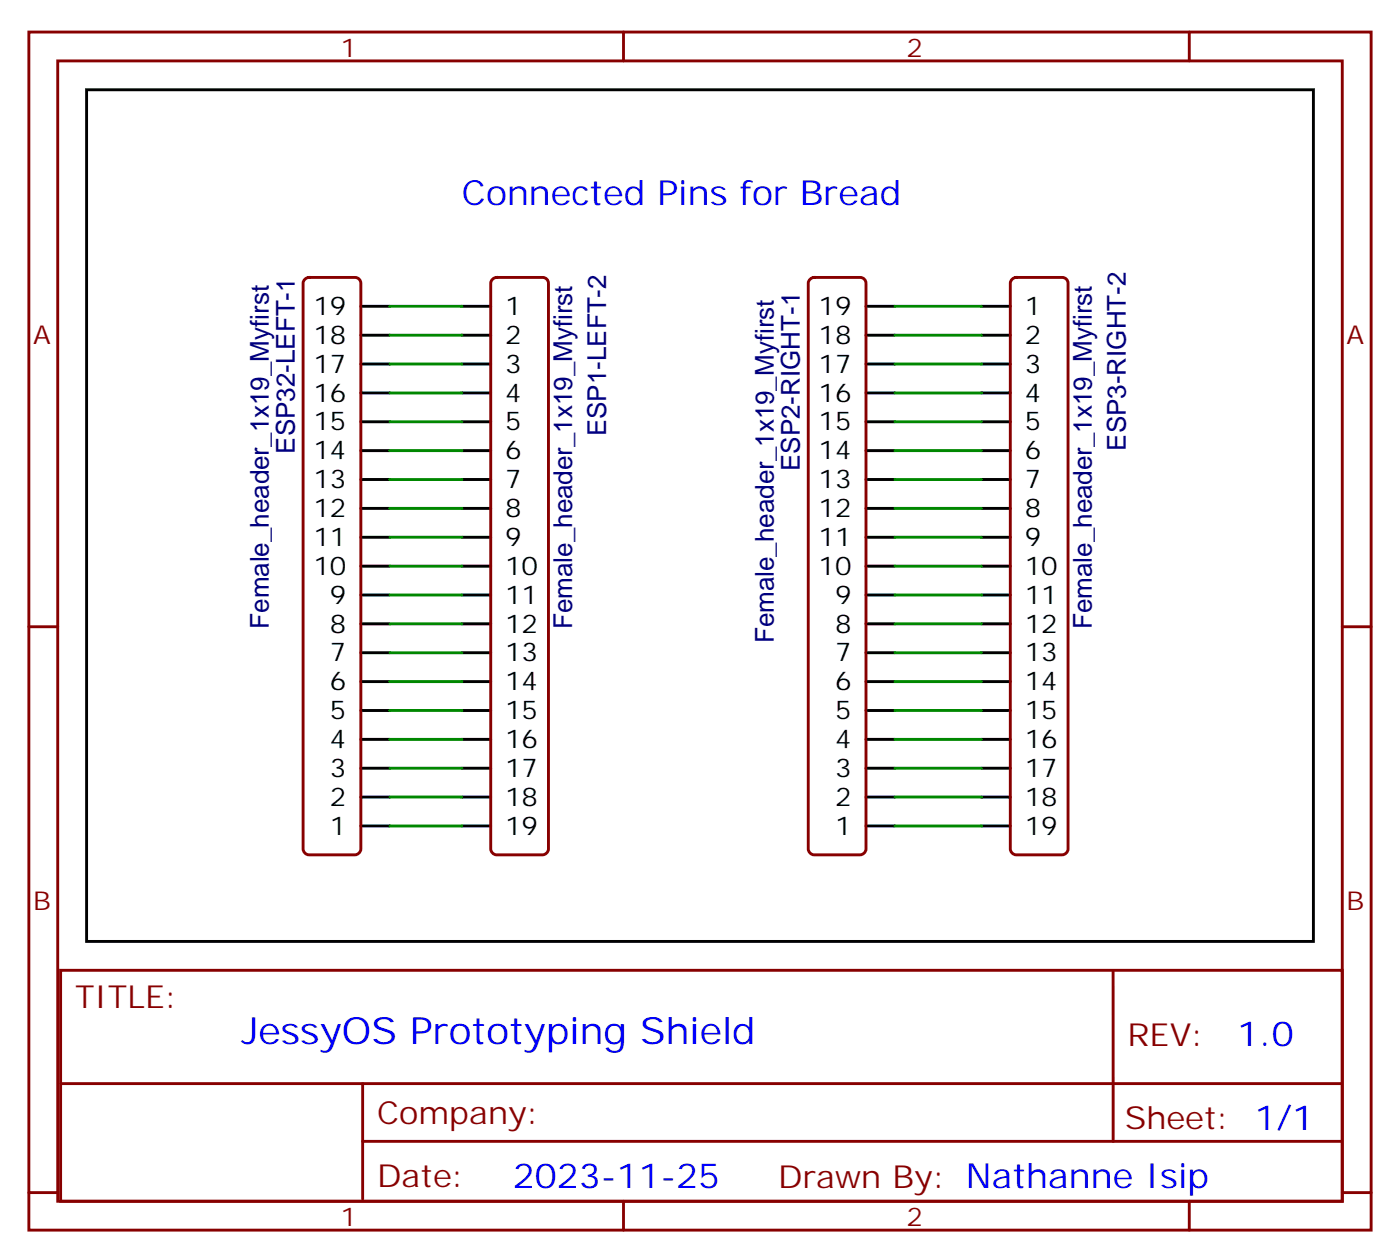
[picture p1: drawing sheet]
<svg xmlns="http://www.w3.org/2000/svg" width="171mm" height="154mm" viewBox="0 0 171 154" stroke-linecap="round" stroke-linejoin="round" font-family="sans-serif">
<g fill="none" stroke="#870000" stroke-width=".35">
<path d="M3.5 3.9h164.1v146.4h-164.1zM7.1 7.4h156.9v139.4h-156.9zM76.2 3.9v3.5M145.3 3.9v3.5M37.3 34.1l.4-.2h5.7a.71 .71 0 0 1 .7 .7v69.2a.76 .76 0 0 1-.7 .7h-5.7a.76 .76 0 0 1-.7-.7v-69.2zM60.2 34.1l.5-.2h5.6a.71 .71 0 0 1 .7 .7v69.2a.76 .76 0 0 1-.7 .7h-5.6a.76 .76 0 0 1-.7-.7v-69.2zM99 34.1l.5-.2h5.6a.71 .71 0 0 1 .7 .7v69.2a.76 .76 0 0 1-.7 .7h-5.6a.76 .76 0 0 1-.7-.7v-69.2zM123.7 34.1l.5-.2h5.6a.71 .71 0 0 1 .7 .7v69.2a.76 .76 0 0 1-.7 .7h-5.6a.76 .76 0 0 1-.7-.7v-69.2zM3.5 76.6h3.6M164 76.6h3.6M7.4 118.6h156.6v28.2h-156.6zM136 118.6v20.9"/>
<path d="M7.4 132.4h156.5M44.3 139.5h119.6M44.3 132.4v14.1M3.5 145.7h3.6M76.2 146.8v3.5M145.3 146.8v3.5M164 145.7h3.6"/>
</g>
<g fill="none" stroke="#000" stroke-width=".35">
<path d="M10.6 11h149.9v104h-149.9zM44.1 37.4h3.5M56.4 37.4h3.6M105.8 37.4h3.6M119.9 37.4h3.6M44.1 41h3.5M44.1 44.5h3.5M44.1 48h3.5M44.1 51.5h3.5M44.1 55.1h3.5M44.1 58.6h3.5M56.4 41h3.6"/>
<path d="M56.4 44.5h3.6M56.4 48h3.6M56.4 51.5h3.6M56.4 55.1h3.6M56.4 58.6h3.6M105.8 41h3.6M105.8 44.5h3.6M105.8 48h3.6M105.8 51.5h3.6M105.8 55.1h3.6M105.8 58.6h3.6M119.9 41h3.6"/>
<path d="M119.9 44.5h3.6M119.9 48h3.6M119.9 51.5h3.6M119.9 55.1h3.6M119.9 58.6h3.6M44.1 62.1h3.5M44.1 65.7h3.5M44.1 69.2h3.5M44.1 72.7h3.5M44.1 76.2h3.5M44.1 79.8h3.5M56.4 62.1h3.6"/>
<path d="M56.4 65.7h3.6M56.4 69.2h3.6M56.4 72.7h3.6M56.4 76.2h3.6M56.4 79.8h3.6M105.8 62.1h3.6M105.8 65.7h3.6M105.8 69.2h3.6M105.8 72.7h3.6M105.8 76.2h3.6M105.8 79.8h3.6M119.9 62.1h3.6"/>
<path d="M119.9 65.7h3.6M119.9 69.2h3.6M119.9 72.7h3.6M119.9 76.2h3.6M119.9 79.8h3.6M44.1 83.3h3.5M44.1 86.8h3.5M44.1 90.3h3.5M44.1 93.9h3.5M44.1 97.4h3.5M56.4 83.3h3.6M56.4 86.8h3.6"/>
<path d="M56.4 90.3h3.6M56.4 93.9h3.6M56.4 97.4h3.6M105.8 83.3h3.6M105.8 86.8h3.6M105.8 90.3h3.6M105.8 93.9h3.6M105.8 97.4h3.6M119.9 83.3h3.6M119.9 86.8h3.6M119.9 90.3h3.6M119.9 93.9h3.6"/>
<path d="M119.9 97.4h3.6M44.1 100.9h3.5M56.4 100.9h3.6M105.8 100.9h3.6M119.9 100.9h3.6"/>
</g>
<g fill="none" stroke="#008700" stroke-width=".35">
<path d="M47.6 37.4h8.8M109.4 37.4h10.5M47.6 58.6h8.8M47.6 55.1h8.8M47.6 51.5h8.8M47.6 48h8.8M47.6 44.5h8.8M47.6 41h8.8M109.4 58.6h10.5M109.4 55.1h10.5M109.4 51.5h10.5M109.4 48h10.5"/>
<path d="M109.4 44.5h10.5M109.4 41h10.5M47.6 79.8h8.8M47.6 76.2h8.8M47.6 72.7h8.8M47.6 69.2h8.8M47.6 65.7h8.8M47.6 62.1h8.8M109.4 79.8h10.5M109.4 76.2h10.5M109.4 72.7h10.5M109.4 69.2h10.5"/>
<path d="M109.4 65.7h10.5M109.4 62.1h10.5M47.6 97.4h8.8M47.6 93.9h8.8M47.6 90.3h8.8M47.6 86.8h8.8M47.6 83.3h8.8M109.4 97.4h10.5M109.4 93.9h10.5M109.4 90.3h10.5M109.4 86.8h10.5M109.4 83.3h10.5"/>
<path d="M47.6 100.9h8.8M109.4 100.9h10.5"/>
</g>
<text font-size="4.6" fill="#00f" x="29.5" y="127.6">JessyOS Prototyping Shield</text>
<g font-size="4.2" fill="#00f">
<text x="56.4" y="25.1">Connected Pins for Bread</text>
<text x="151.2" y="127.8">1.0</text>
<text x="62.7" y="145.2">2023-11-25</text>
</g>
<g font-size="3.9" fill="#800">
<text x="9.2" y="123.2">TITLE:</text>
<text x="137.8" y="127.8">REV:</text>
<text x="46.1" y="137.4">Company:</text>
<text x="137.4" y="138">Sheet: 1/1</text>
<text x="46.1" y="145">Date:</text>
<text x="95.1" y="145.1">Drawn By: Nathanne Isip</text>
</g>
<g font-size="3.2" fill="#800">
<text x="41.6" y="6.9">1</text>
<text x="110.8" y="6.9">2</text>
<text x="4.1" y="42">A</text>
<text x="164.6" y="42">A</text>
<text x="4.1" y="111.2">B</text>
<text x="164.6" y="111.2">B</text>
<text x="41.6" y="149.8">1</text>
<text x="110.8" y="149.8">2</text>
</g>
<g font-size="3.2">
<text x="38.3" y="38.5">19</text>
<text x="61.7" y="38.5">1</text>
<text x="100" y="38.5">19</text>
<text x="125.2" y="38.5">1</text>
<text x="38.3" y="42">18</text>
<text x="38.3" y="45.5">17</text>
<text x="61.7" y="45.5">3</text>
<text x="61.7" y="42">2</text>
<text x="100" y="42">18</text>
<text x="100" y="45.5">17</text>
<text x="125.2" y="45.5">3</text>
<text x="125.2" y="42">2</text>
<text x="38.3" y="49.1">16</text>
<text x="38.3" y="52.6">15</text>
<text x="61.7" y="52.6">5</text>
<text x="61.7" y="49.1">4</text>
<text x="100" y="49.1">16</text>
<text x="100" y="52.6">15</text>
<text x="125.2" y="52.6">5</text>
<text x="125.2" y="49.1">4</text>
<text x="38.3" y="56.1">14</text>
<text x="38.3" y="59.7">13</text>
<text x="61.7" y="59.7">7</text>
<text x="61.7" y="56.1">6</text>
<text x="100" y="56.1">14</text>
<text x="100" y="59.7">13</text>
<text x="125.2" y="59.7">7</text>
<text x="125.2" y="56.1">6</text>
<text x="38.3" y="63.2">12</text>
<text x="61.7" y="63.2">8</text>
<text x="100" y="63.2">12</text>
<text x="125.2" y="63.2">8</text>
<text x="38.3" y="66.7">11</text>
<text x="38.3" y="70.2">10</text>
<text x="61.7" y="70.2">10</text>
<text x="61.7" y="66.7">9</text>
<text x="100" y="66.7">11</text>
<text x="100" y="70.2">10</text>
<text x="125.2" y="70.2">10</text>
<text x="125.2" y="66.7">9</text>
<text x="40.3" y="73.8">9</text>
<text x="40.3" y="77.3">8</text>
<text x="61.7" y="77.3">12</text>
<text x="61.7" y="73.8">11</text>
<text x="102.1" y="73.8">9</text>
<text x="102.1" y="77.3">8</text>
<text x="125.2" y="77.3">12</text>
<text x="125.2" y="73.8">11</text>
<text x="40.3" y="80.8">7</text>
<text x="61.7" y="80.8">13</text>
<text x="102.1" y="80.8">7</text>
<text x="125.2" y="80.8">13</text>
<text x="40.3" y="84.3">6</text>
<text x="40.3" y="87.9">5</text>
<text x="61.7" y="87.9">15</text>
<text x="61.7" y="84.3">14</text>
<text x="102.1" y="84.3">6</text>
<text x="102.1" y="87.9">5</text>
<text x="125.2" y="87.9">15</text>
<text x="125.2" y="84.3">14</text>
<text x="40.3" y="91.4">4</text>
<text x="40.3" y="94.9">3</text>
<text x="61.7" y="94.9">17</text>
<text x="61.7" y="91.4">16</text>
<text x="102.1" y="91.4">4</text>
<text x="102.1" y="94.9">3</text>
<text x="125.2" y="94.9">17</text>
<text x="125.2" y="91.4">16</text>
<text x="40.3" y="98.5">2</text>
<text x="40.3" y="102">1</text>
<text x="61.7" y="102">19</text>
<text x="61.7" y="98.5">18</text>
<text x="102.1" y="98.5">2</text>
<text x="102.1" y="102">1</text>
<text x="125.2" y="102">19</text>
<text x="125.2" y="98.5">18</text>
</g>
<g font-size="3.2" fill="#000080">
<text x="74.1" y="53.3" transform="rotate(-90 74.1 53.3)">ESP1-LEFT-2</text>
<text x="36" y="55.4" transform="rotate(-90 36 55.4)">ESP32-LEFT-1</text>
<text x="97.8" y="57.6" transform="rotate(-90 97.8 57.6)">ESP2-RIGHT-1</text>
<text x="137.6" y="55.1" transform="rotate(-90 137.6 55.1)">ESP3-RIGHT-2</text>
<text x="32.9" y="76.8" transform="rotate(-90 32.9 76.8)">Female_header_1x19_Myfirst</text>
<text x="69.9" y="76.9" transform="rotate(-90 69.9 76.9)">Female_header_1x19_Myfirst</text>
<text x="133.4" y="76.9" transform="rotate(-90 133.4 76.9)">Female_header_1x19_Myfirst</text>
<text x="94.6" y="78.6" transform="rotate(-90 94.6 78.6)">Female_header_1x19_Myfirst</text>
</g>
</svg>
